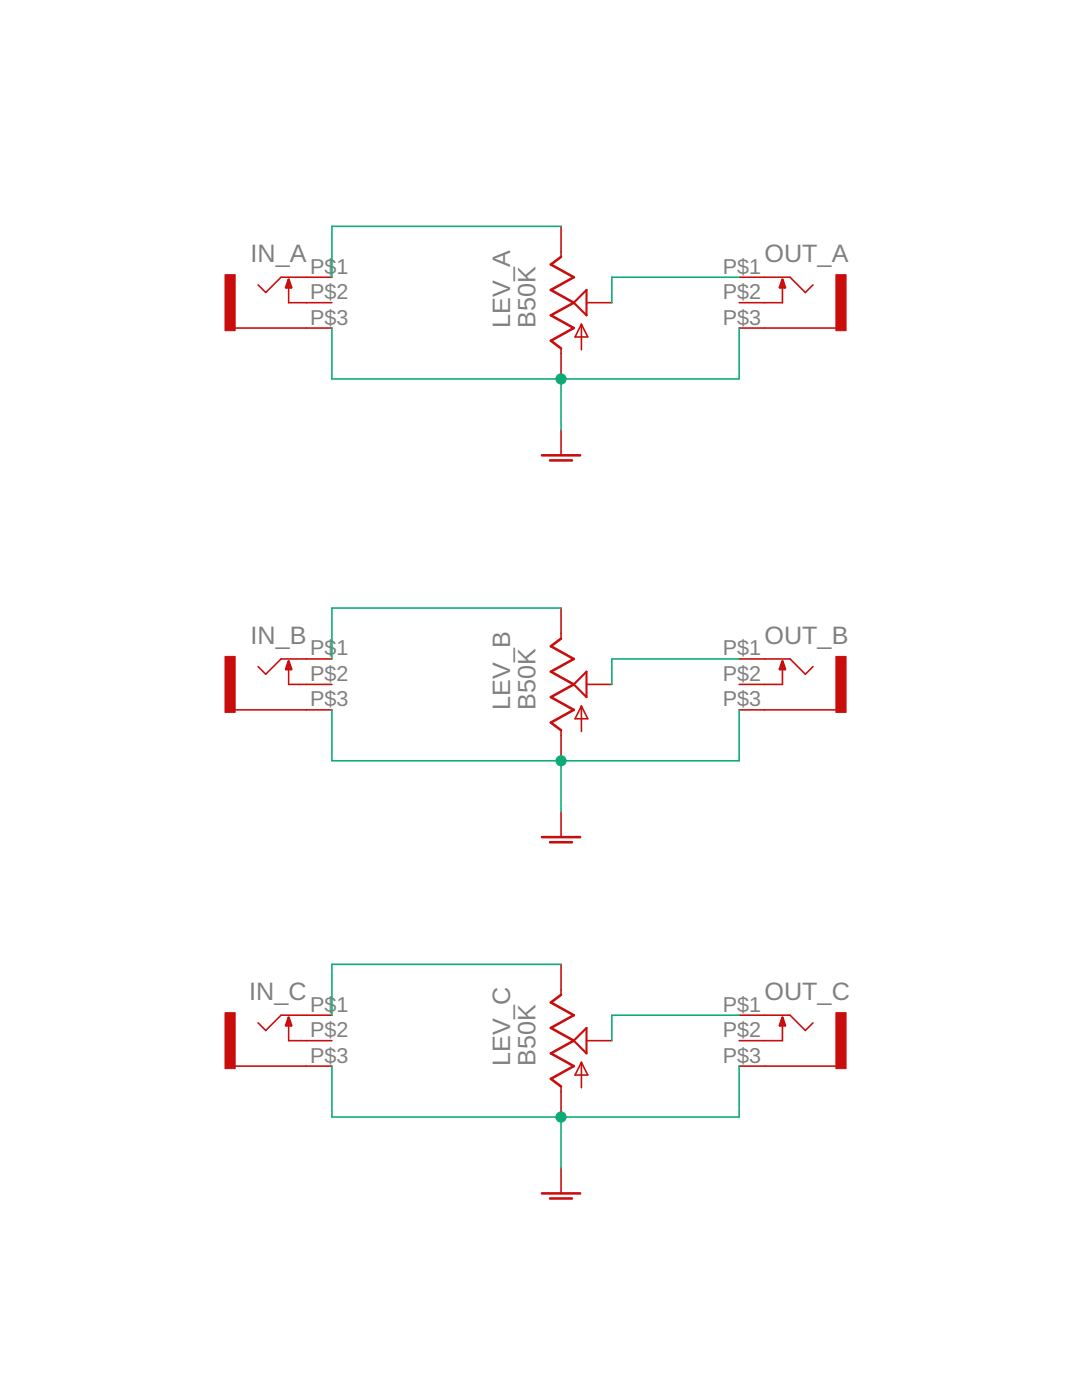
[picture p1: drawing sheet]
<?xml version="1.0" encoding="utf-8"?>
<!DOCTYPE eagle SYSTEM "eagle.dtd">
<eagle version="9.6.2">
<drawing>
<settings>
<setting alwaysvectorfont="no"/>
<setting verticaltext="up"/>
</settings>
<grid distance="0.1" unitdist="inch" unit="inch" style="lines" multiple="1" display="no" altdistance="0.01" altunitdist="inch" altunit="inch"/>
<schematic xreflabel="%F%N/%S.%C%R" xrefpart="/%S.%C%R">
<libraries>
<library name="ES-2144 LPF Module">
<symbols>
<symbol name="THONKICONN_JACK">
<rectangle x1="2.286" y1="-0.508" x2="7.874" y2="0.508" layer="94" rot="R90"/>
<wire x1="-2.54" y1="2.54" x2="0" y2="2.54" width="0.1524" layer="94"/>
<wire x1="0" y1="2.54" x2="1.524" y2="1.016" width="0.1524" layer="94"/>
<wire x1="1.524" y1="1.016" x2="2.286" y2="1.778" width="0.1524" layer="94"/>
<wire x1="-2.54" y1="0" x2="-0.762" y2="0" width="0.1524" layer="94"/>
<wire x1="-0.762" y1="0" x2="-0.762" y2="2.286" width="0.1524" layer="94"/>
<wire x1="-0.762" y1="2.286" x2="-1.016" y2="1.524" width="0.254" layer="94"/>
<wire x1="-1.016" y1="1.524" x2="-0.508" y2="1.524" width="0.254" layer="94"/>
<wire x1="-0.508" y1="1.524" x2="-0.762" y2="2.286" width="0.254" layer="94"/>
<wire x1="-2.54" y1="-2.54" x2="4.572" y2="-2.54" width="0.1524" layer="94"/>
<pin name="1" x="-5.08" y="-2.54" visible="pad" length="short" direction="pas"/>
<pin name="2" x="-5.08" y="2.54" visible="pad" length="short" direction="pas"/>
<pin name="3" x="-5.08" y="0" visible="pad" length="short" direction="pas"/>
<text x="-2.54" y="4.064" size="1.778" layer="95">&gt;NAME</text>
<text x="-2.54" y="-6.096" size="1.778" layer="96">&gt;VALUE</text>
</symbol>
<symbol name="MUSICTHINGMODULAR_POTENTIOMETER">
<wire x1="0" y1="-5.08" x2="0" y2="-4.572" width="0.1524" layer="94"/>
<wire x1="0" y1="-4.572" x2="-1.016" y2="-3.81" width="0.254" layer="94"/>
<wire x1="-1.016" y1="-3.81" x2="1.27" y2="-2.54" width="0.254" layer="94"/>
<wire x1="1.27" y1="-2.54" x2="-1.016" y2="-1.27" width="0.254" layer="94"/>
<wire x1="-1.016" y1="-1.27" x2="1.27" y2="0" width="0.254" layer="94"/>
<wire x1="1.27" y1="0" x2="-1.016" y2="1.27" width="0.254" layer="94"/>
<wire x1="-1.016" y1="1.27" x2="1.27" y2="2.54" width="0.254" layer="94"/>
<wire x1="1.27" y1="2.54" x2="-1.016" y2="3.81" width="0.254" layer="94"/>
<wire x1="-1.016" y1="3.81" x2="0" y2="4.572" width="0.254" layer="94"/>
<wire x1="0" y1="4.572" x2="0" y2="5.08" width="0.1524" layer="94"/>
<wire x1="1.27" y1="0" x2="2.54" y2="1.27" width="0.2032" layer="94"/>
<wire x1="2.54" y1="-1.27" x2="1.27" y2="0" width="0.2032" layer="94"/>
<wire x1="2.54" y1="1.27" x2="2.54" y2="-1.27" width="0.2032" layer="94"/>
<wire x1="2.032" y1="-4.699" x2="2.032" y2="-2.159" width="0.1524" layer="94"/>
<wire x1="2.032" y1="-2.159" x2="2.667" y2="-3.429" width="0.1524" layer="94"/>
<wire x1="2.667" y1="-3.429" x2="1.397" y2="-3.429" width="0.1524" layer="94"/>
<wire x1="1.397" y1="-3.429" x2="2.032" y2="-2.159" width="0.1524" layer="94"/>
<pin name="A" x="0" y="-7.62" visible="off" length="short" direction="pas" rot="R90"/>
<pin name="E" x="0" y="7.62" visible="off" length="short" direction="pas" rot="R270"/>
<pin name="S" x="5.08" y="0" visible="off" length="short" direction="pas" rot="R180"/>
<text x="-5.08" y="-2.54" size="1.778" layer="95" rot="R90">&gt;NAME</text>
<text x="-2.54" y="-2.54" size="1.778" layer="96" rot="R90">&gt;VALUE</text>
</symbol>
</symbols>
<devicesets>
<deviceset name="THONKICONN_WQP-PJ301M-12_JACK">
<gates>
<gate name="G$1" symbol="THONKICONN_JACK" x="0" y="0"/>
</gates>
<devices>
<device name="" package="THONKICONN_WQP-PJ301M-12_JACK">
<connects>
<connect gate="G$1" pin="1" pad="P$3"/>
<connect gate="G$1" pin="2" pad="P$1"/>
<connect gate="G$1" pin="3" pad="P$2"/>
</connects>
<package3dinstances>
<package3dinstance package3d_urn="urn:adsk.eagle:package:35649430/2"/>
</package3dinstances>
<technologies>
<technology name=""/>
</technologies>
</device>
</devices>
</deviceset>
<deviceset name="MUSICTHINGMODULAR_9MM_SNAP-IN_POT" prefix="VR" uservalue="yes">
<gates>
<gate name="G$1" symbol="MUSICTHINGMODULAR_POTENTIOMETER" x="0" y="0"/>
</gates>
<devices>
<device name="_" package="MUSICTHINGMODULAR_9MM_SNAP-IN_POT">
<connects>
<connect gate="G$1" pin="A" pad="1"/>
<connect gate="G$1" pin="E" pad="3"/>
<connect gate="G$1" pin="S" pad="2"/>
</connects>
<package3dinstances>
<package3dinstance package3d_urn="urn:adsk.eagle:package:35649433/2"/>
</package3dinstances>
<technologies>
<technology name=""/>
</technologies>
</device>
</devices>
</deviceset>
</devicesets>
</library>
<library name="zlob">
<symbols>
<symbol name="GNDA">
<wire x1="-1.905" y1="0" x2="1.905" y2="0" width="0.254" layer="94"/>
<wire x1="-1.0922" y1="-0.508" x2="1.0922" y2="-0.508" width="0.254" layer="94"/>
<pin name="GNDA" x="0" y="2.54" visible="off" length="short" direction="sup" rot="R270"/>
<text x="-2.54" y="-2.54" size="1.778" layer="96" rot="R90">&gt;VALUE</text>
</symbol>
</symbols>
<devicesets>
<deviceset name="GNDA" prefix="GND">
<gates>
<gate name="1" symbol="GNDA" x="0" y="0"/>
</gates>
<devices>
<device name="">
<technologies>
<technology name=""/>
</technologies>
</device>
</devices>
</deviceset>
</devicesets>
</library>
</libraries>
<attributes>
</attributes>
<variantdefs>
</variantdefs>
<classes>
<class number="0" name="default" width="0" drill="0">
</class>
</classes>
<parts>
<part name="U$1" library="ES-2144 LPF Module" deviceset="THONKICONN_WQP-PJ301M-12_JACK" device="" package3d_urn="urn:adsk.eagle:package:35649430/2"/>
<part name="U$3" library="ES-2144 LPF Module" deviceset="THONKICONN_WQP-PJ301M-12_JACK" device="" package3d_urn="urn:adsk.eagle:package:35649430/2"/>
<part name="U$2" library="ES-2144 LPF Module" deviceset="THONKICONN_WQP-PJ301M-12_JACK" device="" package3d_urn="urn:adsk.eagle:package:35649430/2"/>
<part name="U$4" library="ES-2144 LPF Module" deviceset="THONKICONN_WQP-PJ301M-12_JACK" device="" package3d_urn="urn:adsk.eagle:package:35649430/2"/>
<part name="VR1" library="ES-2144 LPF Module" deviceset="MUSICTHINGMODULAR_9MM_SNAP-IN_POT" device="_" package3d_urn="urn:adsk.eagle:package:35649433/2" value="B50K"/>
<part name="VR2" library="ES-2144 LPF Module" deviceset="MUSICTHINGMODULAR_9MM_SNAP-IN_POT" device="_" package3d_urn="urn:adsk.eagle:package:35649433/2" value="B50K"/>
<part name="GND1" library="zlob" deviceset="GNDA" device=""/>
<part name="GND2" library="zlob" deviceset="GNDA" device=""/>
<part name="U$5" library="ES-2144 LPF Module" deviceset="THONKICONN_WQP-PJ301M-12_JACK" device="" package3d_urn="urn:adsk.eagle:package:35649430/2"/>
<part name="U$6" library="ES-2144 LPF Module" deviceset="THONKICONN_WQP-PJ301M-12_JACK" device="" package3d_urn="urn:adsk.eagle:package:35649430/2"/>
<part name="VR3" library="ES-2144 LPF Module" deviceset="MUSICTHINGMODULAR_9MM_SNAP-IN_POT" device="_" package3d_urn="urn:adsk.eagle:package:35649433/2" value="B50K"/>
<part name="GND3" library="zlob" deviceset="GNDA" device=""/>
</parts>
<sheets>
<sheet>
<plain>
</plain>
<instances>
<instance part="U$1" gate="G$1" x="27.94" y="86.36" smashed="yes" rot="MR0">
<attribute name="NAME" x="30.48" y="90.424" size="1.778" layer="95" rot="MR0"/>
</instance>
<instance part="U$3" gate="G$1" x="27.94" y="48.26" smashed="yes" rot="MR0">
<attribute name="NAME" x="30.48" y="52.324" size="1.778" layer="95" rot="MR0"/>
</instance>
<instance part="U$2" gate="G$1" x="78.74" y="86.36" smashed="yes">
<attribute name="NAME" x="76.2" y="90.424" size="1.778" layer="95"/>
</instance>
<instance part="U$4" gate="G$1" x="78.74" y="48.26" smashed="yes">
<attribute name="NAME" x="76.2" y="52.324" size="1.778" layer="95"/>
</instance>
<instance part="VR1" gate="G$1" x="55.88" y="86.36" smashed="yes">
<attribute name="NAME" x="50.8" y="83.82" size="1.778" layer="95" rot="R90"/>
<attribute name="VALUE" x="53.34" y="83.82" size="1.778" layer="96" rot="R90"/>
</instance>
<instance part="VR2" gate="G$1" x="55.88" y="48.26" smashed="yes">
<attribute name="NAME" x="50.8" y="45.72" size="1.778" layer="95" rot="R90"/>
<attribute name="VALUE" x="53.34" y="45.72" size="1.778" layer="96" rot="R90"/>
</instance>
<instance part="GND1" gate="1" x="55.88" y="33.02" smashed="yes">
<attribute name="VALUE" x="53.34" y="30.48" size="1.778" layer="96" rot="R90"/>
</instance>
<instance part="GND2" gate="1" x="55.88" y="71.12" smashed="yes">
<attribute name="VALUE" x="53.34" y="68.58" size="1.778" layer="96" rot="R90"/>
</instance>
<instance part="U$5" gate="G$1" x="27.94" y="12.7" smashed="yes" rot="MR0">
<attribute name="NAME" x="30.48" y="16.764" size="1.778" layer="95" rot="MR0"/>
</instance>
<instance part="U$6" gate="G$1" x="78.74" y="12.7" smashed="yes">
<attribute name="NAME" x="76.2" y="16.764" size="1.778" layer="95"/>
</instance>
<instance part="VR3" gate="G$1" x="55.88" y="12.7" smashed="yes">
<attribute name="NAME" x="50.8" y="10.16" size="1.778" layer="95" rot="R90"/>
<attribute name="VALUE" x="53.34" y="10.16" size="1.778" layer="96" rot="R90"/>
</instance>
<instance part="GND3" gate="1" x="55.88" y="-2.54" smashed="yes">
<attribute name="VALUE" x="53.34" y="-5.08" size="1.778" layer="96" rot="R90"/>
</instance>
</instances>
<busses>
</busses>
<nets>
<net name="GND" class="0">
<segment>
<pinref part="U$3" gate="G$1" pin="1"/>
<wire x1="33.02" y1="45.72" x2="33.02" y2="40.64" width="0.1524" layer="91"/>
<pinref part="VR2" gate="G$1" pin="A"/>
<wire x1="33.02" y1="40.64" x2="55.88" y2="40.64" width="0.1524" layer="91"/>
<pinref part="U$4" gate="G$1" pin="1"/>
<wire x1="73.66" y1="45.72" x2="73.66" y2="40.64" width="0.1524" layer="91"/>
<wire x1="73.66" y1="40.64" x2="55.88" y2="40.64" width="0.1524" layer="91"/>
<junction x="55.88" y="40.64"/>
<wire x1="55.88" y1="40.64" x2="55.88" y2="35.56" width="0.1524" layer="91"/>
<pinref part="GND1" gate="1" pin="GNDA"/>
</segment>
<segment>
<pinref part="U$1" gate="G$1" pin="1"/>
<wire x1="33.02" y1="83.82" x2="33.02" y2="78.74" width="0.1524" layer="91"/>
<pinref part="VR1" gate="G$1" pin="A"/>
<wire x1="33.02" y1="78.74" x2="55.88" y2="78.74" width="0.1524" layer="91"/>
<wire x1="55.88" y1="78.74" x2="73.66" y2="78.74" width="0.1524" layer="91"/>
<junction x="55.88" y="78.74"/>
<pinref part="U$2" gate="G$1" pin="1"/>
<wire x1="73.66" y1="78.74" x2="73.66" y2="83.82" width="0.1524" layer="91"/>
<wire x1="55.88" y1="78.74" x2="55.88" y2="73.66" width="0.1524" layer="91"/>
<pinref part="GND2" gate="1" pin="GNDA"/>
</segment>
<segment>
<pinref part="U$5" gate="G$1" pin="1"/>
<wire x1="33.02" y1="10.16" x2="33.02" y2="5.08" width="0.1524" layer="91"/>
<pinref part="VR3" gate="G$1" pin="A"/>
<wire x1="33.02" y1="5.08" x2="55.88" y2="5.08" width="0.1524" layer="91"/>
<pinref part="U$6" gate="G$1" pin="1"/>
<wire x1="73.66" y1="10.16" x2="73.66" y2="5.08" width="0.1524" layer="91"/>
<wire x1="73.66" y1="5.08" x2="55.88" y2="5.08" width="0.1524" layer="91"/>
<junction x="55.88" y="5.08"/>
<wire x1="55.88" y1="5.08" x2="55.88" y2="0" width="0.1524" layer="91"/>
<pinref part="GND3" gate="1" pin="GNDA"/>
</segment>
</net>
<net name="N$3" class="0">
<segment>
<pinref part="U$3" gate="G$1" pin="2"/>
<pinref part="VR2" gate="G$1" pin="E"/>
<wire x1="33.02" y1="50.8" x2="33.02" y2="55.88" width="0.1524" layer="91"/>
<wire x1="33.02" y1="55.88" x2="55.88" y2="55.88" width="0.1524" layer="91"/>
</segment>
</net>
<net name="N$4" class="0">
<segment>
<pinref part="VR2" gate="G$1" pin="S"/>
<pinref part="U$4" gate="G$1" pin="2"/>
<wire x1="60.96" y1="48.26" x2="60.96" y2="50.8" width="0.1524" layer="91"/>
<wire x1="60.96" y1="50.8" x2="73.66" y2="50.8" width="0.1524" layer="91"/>
</segment>
</net>
<net name="N$2" class="0">
<segment>
<pinref part="U$2" gate="G$1" pin="2"/>
<pinref part="VR1" gate="G$1" pin="S"/>
<wire x1="73.66" y1="88.9" x2="60.96" y2="88.9" width="0.1524" layer="91"/>
<wire x1="60.96" y1="88.9" x2="60.96" y2="86.36" width="0.1524" layer="91"/>
</segment>
</net>
<net name="N$5" class="0">
<segment>
<pinref part="U$1" gate="G$1" pin="2"/>
<pinref part="VR1" gate="G$1" pin="E"/>
<wire x1="33.02" y1="88.9" x2="33.02" y2="93.98" width="0.1524" layer="91"/>
<wire x1="33.02" y1="93.98" x2="55.88" y2="93.98" width="0.1524" layer="91"/>
</segment>
</net>
<net name="N$1" class="0">
<segment>
<pinref part="U$5" gate="G$1" pin="2"/>
<pinref part="VR3" gate="G$1" pin="E"/>
<wire x1="33.02" y1="15.24" x2="33.02" y2="20.32" width="0.1524" layer="91"/>
<wire x1="33.02" y1="20.32" x2="55.88" y2="20.32" width="0.1524" layer="91"/>
</segment>
</net>
<net name="N$6" class="0">
<segment>
<pinref part="VR3" gate="G$1" pin="S"/>
<pinref part="U$6" gate="G$1" pin="2"/>
<wire x1="60.96" y1="12.7" x2="60.96" y2="15.24" width="0.1524" layer="91"/>
<wire x1="60.96" y1="15.24" x2="73.66" y2="15.24" width="0.1524" layer="91"/>
</segment>
</net>
</nets>
</sheet>
</sheets>
</schematic>
</drawing>
<compatibility>
<note version="8.2" severity="warning">
Since Version 8.2, EAGLE supports online libraries. The ids
of those online libraries will not be understood (or retained)
with this version.
</note>
<note version="8.3" severity="warning">
Since Version 8.3, EAGLE supports URNs for individual library
assets (packages, symbols, and devices). The URNs of those assets
will not be understood (or retained) with this version.
</note>
<note version="8.3" severity="warning">
Since Version 8.3, EAGLE supports the association of 3D packages
with devices in libraries, schematics, and board files. Those 3D
packages will not be understood (or retained) with this version.
</note>
</compatibility>
</eagle>
